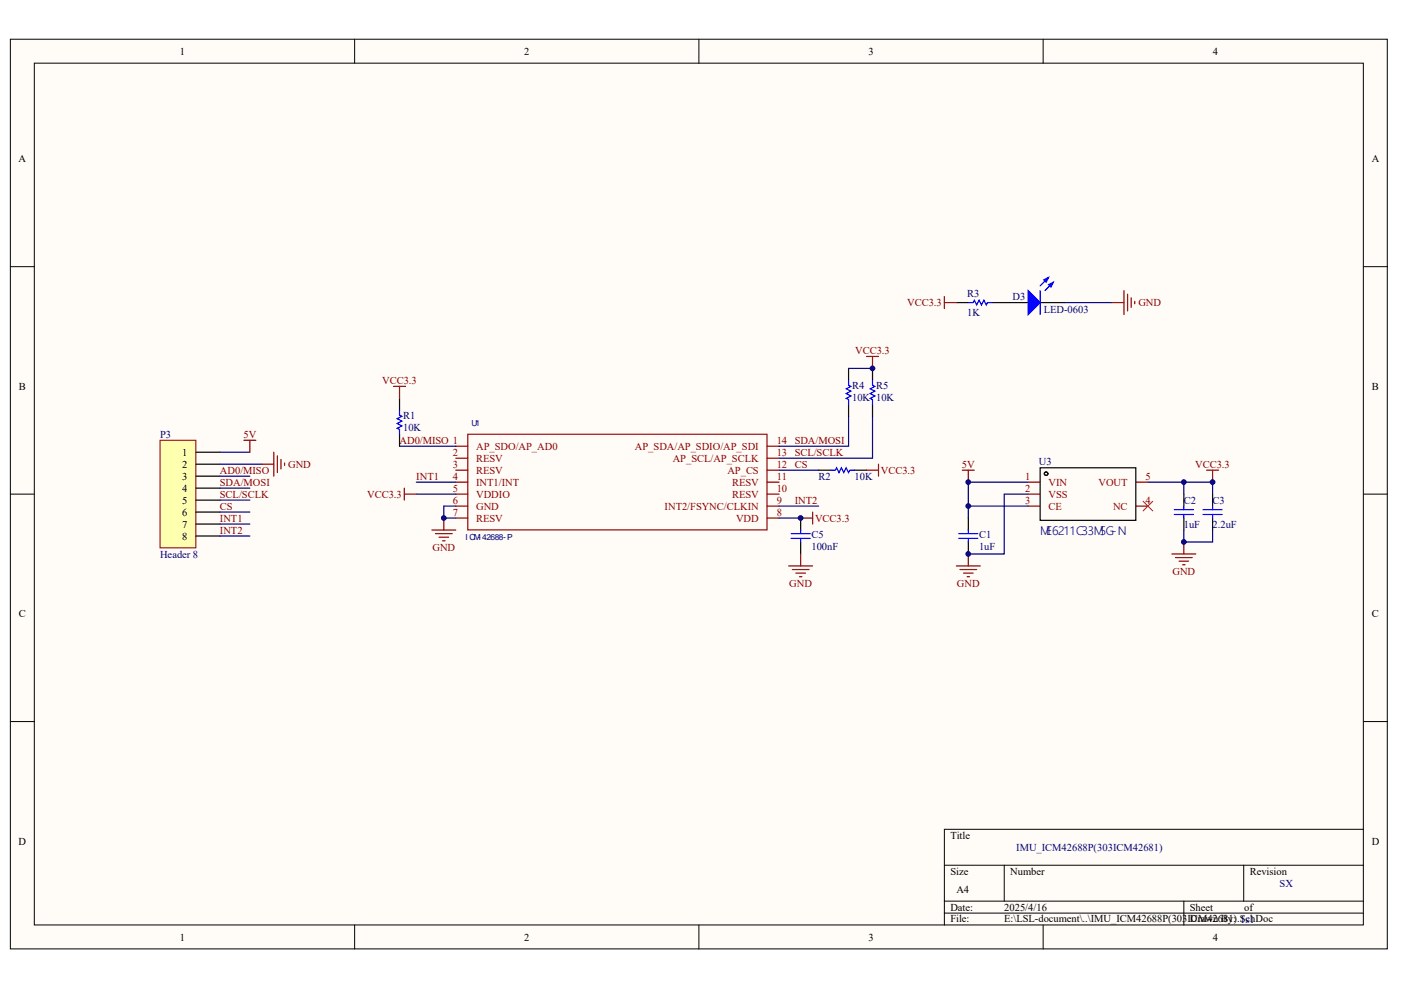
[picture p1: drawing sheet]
<svg xmlns="http://www.w3.org/2000/svg" width="297mm" height="210mm" viewBox="0 0 297 210" stroke-linecap="round" stroke-linejoin="round" font-family="sans-serif">
<g fill="#fffcf8" stroke="#000" stroke-width=".21">
<path d="M2.2 8.3h291.9v192.9h-291.9z"/>
<path d="M7.3 13.4h281.8v182.7h-281.8z"/>
</g>
<g fill="none" stroke="#000" stroke-width=".21">
<path d="M75.2 8.3v5.1M148.2 8.3v5.1M221.2 8.3v5.1M2.2 56.5h5.1M289.1 56.5h5.1M2.2 104.8h5.1M289.1 104.8h5.1M2.2 153h5.1M289.1 153h5.1M289.1 175.8h-88.9v20.3M75.2 196.1v5.1M148.2 196.1v5.1"/>
<path d="M200.2 183.4h88.9M200.2 191.1h88.9M200.2 193.6h88.9M212.9 183.4v7.7M221.2 196.1v5.1M251 191.1v5M263.7 183.4v7.7"/>
</g>
<g fill="none" stroke="#000" stroke-width=".25">
<path d="M179.9 78.1v2.6M185 78.1v2.6M202.8 64.2h2.5M210.4 64.2h7.6M220.5 64.2h5.1M84.7 84.5v2.5M84.7 92.1v2.5M173.6 99.7h2.5M179.9 85.7v2.6M181.2 99.7h2.5M185 85.7v2.6M220.5 99.2h20.3v11.1h-20.3z"/>
<path d="M169.8 109.8v2.6M169.8 114.9v2.6M205.3 109.8v2.6M205.3 114.9v2.6M251 104.8v2.5M251 109.8v2.6M257.1 104.8v2.5M257.1 109.8v2.6"/>
<circle cx="221.8" cy="100.4" r=".37"/>
</g>
<g fill="none" stroke="#00f" stroke-width=".25">
<path d="M222.3 58.8l-1.8 1.8M223.3 59.8l-1.8 1.8M205.3 64.2h1l.3-.6 .5 1.1 .5-1.1 .5 1.1 .5-1.1 .5 1.1 .3-.5h1M220.5 61.6v5.1M84.7 87v1l.5 .3-1 .5 1 .5-1 .5 1 .5-1 .5 .5 .3v1M176.1 99.7h1l.3-.5 .5 1 .5-1 .5 1 .5-1 .5 1 .3-.5h1M179.9 80.7v1l.5 .2-1 .5 1 .5-1 .5 1 .6-1 .5 .5 .2v1M185 80.7v1l.5 .2-1 .5 1 .5-1 .5 1 .6-1 .5 .5 .2v1M167.7 114.2h4.1M167.7 113.1h4.1M169.8 112.4v.7M169.8 114.2v.7"/>
<path d="M203.3 114.2h4M203.3 113.1h4M205.3 112.4v.7M205.3 114.2v.7M249 109.1h4M249 108.1h4M251 107.3v.8M251 109.1v.7M255.1 109.1h4M255.1 108.1h4M257.1 107.3v.8M257.1 109.1v.7"/>
</g>
<g fill="none" stroke="#000080" stroke-width=".25">
<path d="M179.9 78.1h5.1M225.6 64.2h10.2M84.7 94.6h11.9M165.2 99.7h8.4M179.9 88.3v6.3h-14.7M185 88.3v8.9h-19.8M88.3 104.8h8.3M88.3 102.2h8.3M96.6 107.3h-2.5v2.5h2.5M165.2 107.3h8.4M165.2 109.8h4.6M205.3 107.3h12.7"/>
<path d="M218 102.2h-12.7v7.6M218 104.8h-5.1v12.7h-7.6M243.4 102.2h7.6v2.6M251 102.2h6.1v2.6M251 112.4v2.5h6.1v-2.5"/>
</g>
<g fill="#00f" stroke="#00f" stroke-width=".25">
<path d="M218 61.6l2.5 2.6-2.5 2.5z"/>
<path d="M222.3 60.3l1-.5-.5 1.1z"/>
<path d="M221.3 59.3l1-.5-.5 1z"/>
</g>
<g fill="none" stroke="#800000" stroke-width=".25">
<path d="M183.7 75.6h2.6M185 75.6v2.5M200.2 64.2h2.6M200.2 62.9v2.5M235.8 64.2h2.5M238.3 61.6v5.1M239.1 62.4v3.5M239.8 63.1v2.1M240.6 63.9v.5M83.4 81.9h2.6M84.7 81.9v2.6M183.7 99.7h2.6"/>
<path d="M186.3 98.4v2.6M204 99.7h2.6M205.3 99.7v2.5M255.8 99.7h2.6M257.1 99.7v2.5M85.7 103.5v2.5M85.7 104.8h2.6M91.6 112.4h5M92.3 113.1h3.6M93.1 113.9h2M93.8 114.7h.6M94.1 109.8v2.6"/>
<path d="M167.2 120h5.1M169.8 117.5v2.5M169.8 109.8h2.5M172.3 108.6v2.5M202.8 120h5M205.3 117.5v2.5M248.5 117.5h5M249.2 118.2h3.6M250 119h2M250.7 119.7h.6M251 114.9v2.6M168 120.8h3.5"/>
<path d="M168.7 121.5h2.1M169.5 122.3h.5M203.5 120.8h3.6M204.3 121.5h2M205 122.3h.6"/>
</g>
<g fill="none" stroke="#800" stroke-width=".25">
<path d="M96.6 94.6h2.6M96.6 97.2h2.6M96.6 99.7h2.6M162.6 94.6h2.6M162.6 97.2h2.6M162.6 99.7h2.6M96.6 102.2h2.6M96.6 104.8h2.6M96.6 107.3h2.6M96.6 109.8h2.6M162.6 102.2h2.6M162.6 104.8h2.6"/>
<path d="M162.6 107.3h2.6M162.6 109.8h2.6M218 102.2h2.5M218 104.8h2.5M218 107.3h2.5M240.8 102.2h2.6M240.8 107.3h2.6"/>
</g>
<path d="M242.4 106.3l2 2M244.4 106.3l-2 2" fill="none" stroke="#f00" stroke-width=".21"/>
<path d="M99.2 92.1h63.4v20.3h-63.4z" fill="none" stroke="#a00000" stroke-width=".25"/>
<path d="M33.9 93.3h7.6v22.9h-7.6z" fill="#ffffb0" stroke="#800000" stroke-width=".21"/>
<path d="M41.5 95.9h5.1M41.5 98.4h5.1M41.5 101h5.1M41.5 103.5h5.1M41.5 106h5.1M41.5 108.6h5.1M41.5 111.1h5.1M41.5 113.6h5.1" fill="none" stroke="#000" stroke-width=".25"/>
<path d="M46.6 95.9h6.4M46.6 98.4h8.9M46.6 101h6.4M46.6 103.5h6.4M46.6 106h6.4M46.6 108.6h6.4M46.6 111.1h6.4M46.6 113.6h6.4" fill="none" stroke="#000080" stroke-width=".25"/>
<path d="M51.7 93.3h2.5M53 93.3v2.6M55.5 98.4h2.6M58.1 95.9v5.1M58.8 96.6v3.6M59.6 97.4v2M60.3 98.2v.5" fill="none" stroke="#800000" stroke-width=".25"/>
<g fill="#000080" stroke="#000080" stroke-width=".21">
<circle cx="94.1" cy="109.8" r=".5"/>
<circle cx="169.7" cy="109.8" r=".5"/>
<circle cx="185" cy="78.1" r=".5"/>
<circle cx="205.3" cy="117.4" r=".5"/>
<circle cx="205.3" cy="107.3" r=".5"/>
<circle cx="205.3" cy="102.2" r=".5"/>
<circle cx="251" cy="114.9" r=".5"/>
<circle cx="251" cy="102.2" r=".5"/>
<circle cx="257.1" cy="102.2" r=".5"/>
</g>
<text font-size="2.5" fill="#000080" x="220.5" y="113.4">ME6211C33M5G-N</text>
<g font-size="2.2">
<text x="38.1" y="11.6">1</text>
<text x="111.1" y="11.6">2</text>
<text x="184.1" y="11.6">3</text>
<text x="257.1" y="11.6">4</text>
<text x="3.9" y="34.4">A</text>
<text x="290.8" y="34.4">A</text>
<text x="4" y="82.6">B</text>
<text x="290.9" y="82.6">B</text>
<text x="38.7" y="96.7">1</text>
<text x="38.7" y="99.2">2</text>
<text x="38.7" y="101.7">3</text>
<text x="38.7" y="104.3">4</text>
<text x="38.7" y="106.8">5</text>
<text x="38.7" y="109.3">6</text>
<text x="38.7" y="111.9">7</text>
<text x="38.7" y="114.4">8</text>
<text x="4" y="130.9">C</text>
<text x="290.9" y="130.9">C</text>
<text x="3.9" y="179.1">D</text>
<text x="201.5" y="177.8">Title</text>
<text x="290.8" y="179.1">D</text>
<text x="201.5" y="185.4">Size</text>
<text x="214.2" y="185.4">Number</text>
<text x="265" y="185.4">Revision</text>
<text x="202.8" y="189.2">A4</text>
<text x="201.5" y="193.1">Date:</text>
<text x="201.5" y="195.6">File:</text>
<text x="212.9" y="193.1">2025/4/16</text>
<text x="212.9" y="195.6">E:\LSL-document\..\IMU_ICM42688P(303ICM42681).SchDoc</text>
<text x="252.3" y="193.1">Sheet</text>
<text x="252.3" y="195.6">Drawn By: 1s1</text>
<text x="263.8" y="193.1">of</text>
<text x="38.1" y="199.4">1</text>
<text x="111.1" y="199.4">2</text>
<text x="184.1" y="199.4">3</text>
<text x="257.1" y="199.4">4</text>
</g>
<g font-size="2.2" fill="#800000">
<text x="192.4" y="64.9">VCC3.3</text>
<text x="241.4" y="64.9">GND</text>
<text x="181.3" y="75.1">VCC3.3</text>
<text x="81" y="81.4">VCC3.3</text>
<text x="51.6" y="92.8">5V</text>
<text x="84.7" y="94.1">AD0/MISO 1</text>
<text x="168.5" y="94.1">SDA/MOSI</text>
<text x="46.6" y="100.5">AD0/MISO</text>
<text x="61.1" y="99.2">GND</text>
<text x="88.3" y="101.7">INT1</text>
<text x="168.5" y="96.7">SCL/SCLK</text>
<text x="168.5" y="99.2">CS</text>
<text x="186.8" y="100.5">VCC3.3</text>
<text x="204" y="99.2">5V</text>
<text x="253.4" y="99.2">VCC3.3</text>
<text x="46.6" y="103">SDA/MOSI</text>
<text x="46.6" y="105.5">SCL/SCLK</text>
<text x="77.9" y="105.5">VCC3.3</text>
<text x="168.5" y="106.8">INT2</text>
<text x="46.6" y="108.1">CS</text>
<text x="46.6" y="110.6">INT1</text>
<text x="46.6" y="113.2">INT2</text>
<text x="172.8" y="110.6">VCC3.3</text>
<text x="91.7" y="116.9">GND</text>
<text x="167.3" y="124.5">GND</text>
<text x="202.9" y="124.5">GND</text>
<text x="248.6" y="122">GND</text>
</g>
<g font-size="2.2" fill="#000080">
<text x="205" y="62.9">R3</text>
<text x="214.7" y="63.7">D3</text>
<text x="205" y="67">1K</text>
<text x="221.3" y="66.4">LED-0603</text>
<text x="180.7" y="82.4">R4</text>
<text x="185.8" y="82.4">R5</text>
<text x="85.5" y="88.8">R1</text>
<text x="180.7" y="85">10K 10K</text>
<text x="33.9" y="92.8">P3</text>
<text x="85.5" y="91.3">10K</text>
<text x="173.6" y="101.7">R2</text>
<text x="181.2" y="101.7">10K</text>
<text x="220.3" y="98.7">U3</text>
<text x="251" y="106.8">C2</text>
<text x="257.1" y="106.8">C3</text>
<text x="251" y="111.9">1uF</text>
<text x="257.1" y="111.9">2.2uF</text>
<text x="33.9" y="118.2">Header 8</text>
<text x="172" y="116.7">100nF</text>
<text x="172" y="114.2">C5</text>
<text x="207.6" y="114.2">C1</text>
<text x="207.6" y="116.7">1uF</text>
<text x="215.5" y="180.4">IMU_ICM42688P(303ICM42681)</text>
<text x="271.3" y="188">SX</text>
</g>
<g font-size="2.2" fill="#800">
<text x="101" y="95.4">AP_SDO/AP_AD0</text>
<text x="134.6" y="95.4">AP_SDA/AP_SDIO/AP_SDI</text>
<text x="164.7" y="94.1">14</text>
<text x="96" y="96.7">2</text>
<text x="96" y="99.2">3</text>
<text x="96" y="101.7">4</text>
<text x="101" y="97.9">RESV</text>
<text x="101" y="100.5">RESV</text>
<text x="142.6" y="97.9">AP_SCL/AP_SCLK</text>
<text x="154.2" y="100.5">AP_CS</text>
<text x="164.7" y="101.7">11</text>
<text x="164.7" y="99.2">12</text>
<text x="164.7" y="96.7">13</text>
<text x="217.4" y="101.7">1</text>
<text x="242.9" y="101.7">5</text>
<text x="96" y="104.3">5</text>
<text x="96" y="106.8">6</text>
<text x="101" y="103">INT1/INT</text>
<text x="101" y="105.5">VDDIO</text>
<text x="155.2" y="105.5">RESV</text>
<text x="155.2" y="103">RESV</text>
<text x="164.7" y="106.8">9</text>
<text x="164.7" y="104.3">10</text>
<text x="217.4" y="104.3">2</text>
<text x="217.4" y="106.8">3</text>
<text x="222.3" y="103">VIN</text>
<text x="222.3" y="105.5">VSS</text>
<text x="232.9" y="103">VOUT</text>
<text x="242.9" y="106.8">4</text>
<text x="96" y="109.3">7</text>
<text x="101" y="108.1">GND</text>
<text x="101" y="110.6">RESV</text>
<text x="140.9" y="108.1">INT2/FSYNC/CLKIN</text>
<text x="156" y="110.6">VDD</text>
<text x="164.7" y="109.3">8</text>
<text x="222.3" y="108.1">CE</text>
<text x="236" y="108.1">NC</text>
</g>
<g font-size="1.8" fill="#000080">
<text x="99.9" y="90.3">U1</text>
<text x="98.7" y="114.4">I CM-42688-P</text>
</g>
</svg>
